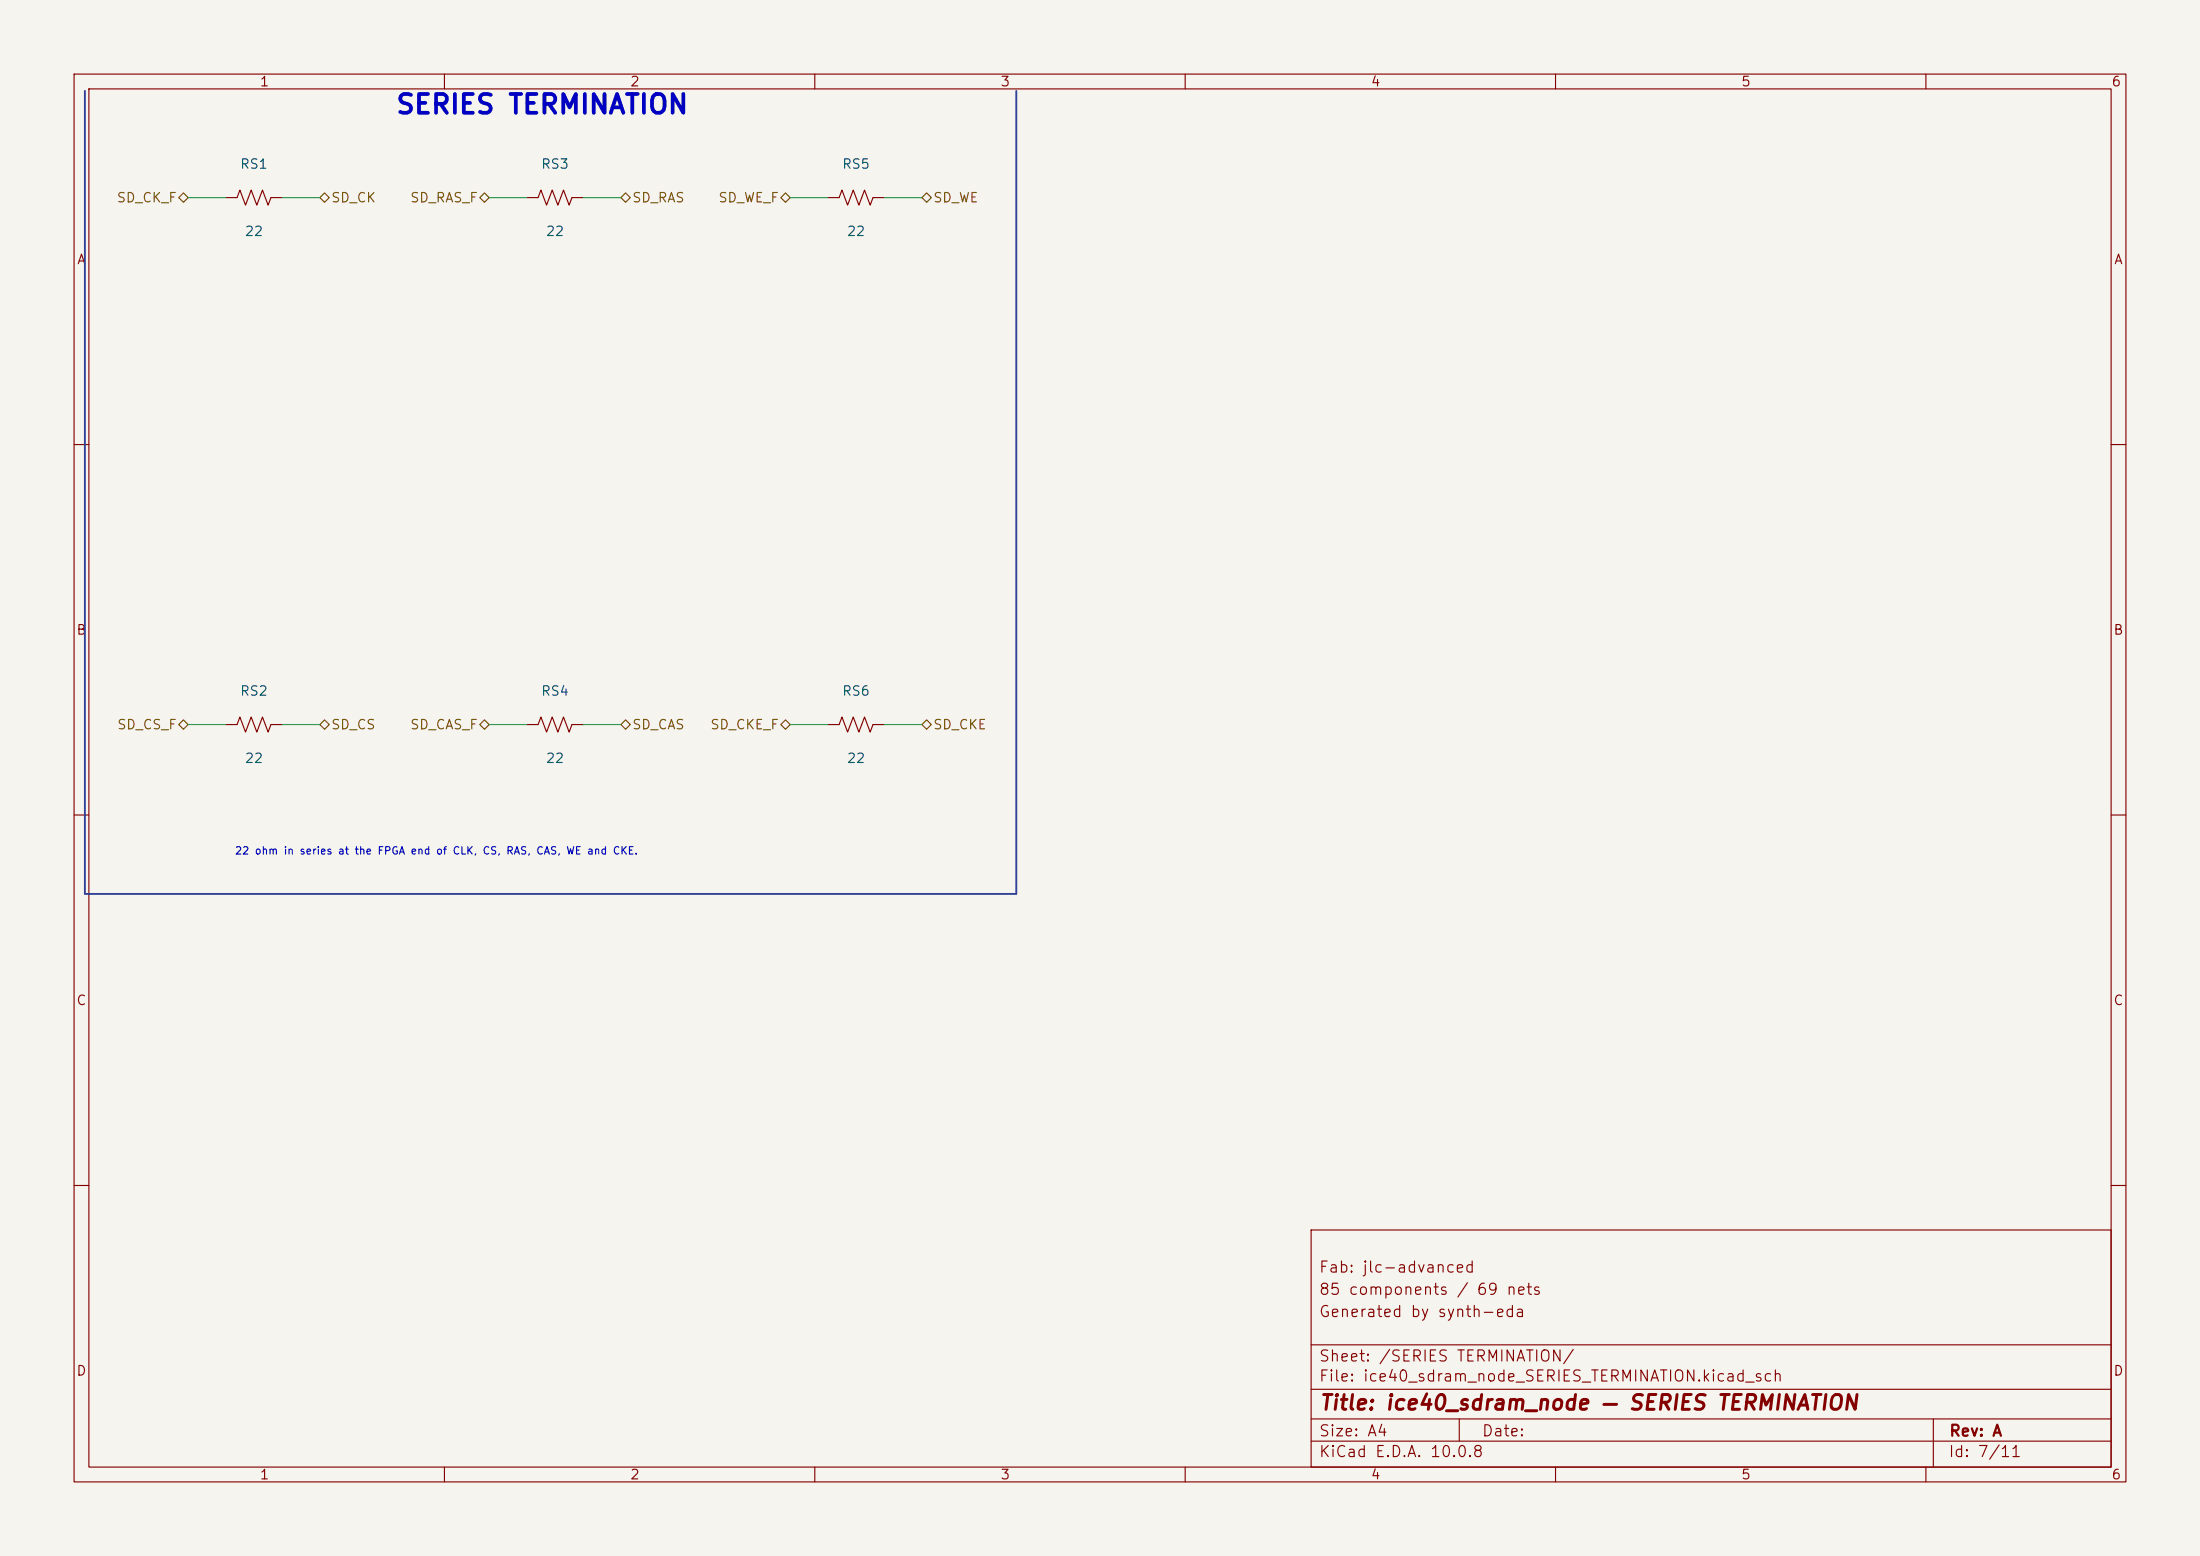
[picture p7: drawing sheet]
<svg xmlns="http://www.w3.org/2000/svg" width="297mm" height="210mm" viewBox="0 0 297 210" stroke-linecap="round" stroke-linejoin="round" font-family="sans-serif">
<path d="M0 0h297v210h-297z" fill="#f5f4ef" stroke="#f5f4ef" stroke-width=".14"/>
<g fill="none" stroke="#840000" stroke-width=".15">
<path d="M10 10h277v190h-277zM12 12h273v186h-273zM60 10v2M110 10v2M160 10v2M210 10v2M260 10v2M30.5 26.7h1.5l.4-1 .7 2 .8-2 .8 2 .7-2 .8 2 .4-1h1.5M71.1 26.7h1.5l.4-1 .8 2 .7-2 .8 2 .8-2 .7 2 .4-1h1.5M111.8 26.7h1.5l.4-1 .7 2 .8-2 .8 2 .7-2 .8 2 .4-1h1.5M10 60h2M285 60h2"/>
<path d="M30.5 97.8h1.5l.4-1 .7 2 .8-2 .8 2 .7-2 .8 2 .4-1h1.5M71.1 97.8h1.5l.4-1 .8 2 .7-2 .8 2 .8-2 .7 2 .4-1h1.5M111.8 97.8h1.5l.4-1 .7 2 .8-2 .8 2 .7-2 .8 2 .4-1h1.5M10 110h2M285 110h2M10 160h2M177 166h108v32h-108zM285 160h2M60 198v2M110 198v2M160 198v2M177 194.5h108"/>
<path d="M177 191.5h108M177 187.5h108M177 181.5h108M197 191.5v3M210 198v2M260 198v2M261 191.5v6.5"/>
</g>
<path d="M24.1 26.7l.7-.7 .6 .7-.6 .6zM43.2 26.7l.6-.7 .6 .7-.6 .6zM64.8 26.7l.6-.7 .6 .7-.6 .6zM83.8 26.7l.7-.7 .6 .7-.6 .6zM105.4 26.7l.6-.7 .7 .7-.7 .6zM124.5 26.7l.6-.7 .6 .7-.6 .6zM24.8 97.2l.6 .6-.6 .6-.7-.6zM43.2 97.8l.6-.6 .6 .6-.6 .6zM64.8 97.8l.6-.6 .6 .6-.6 .6zM83.8 97.8l.7-.6 .6 .6-.6 .6zM105.4 97.8l.6-.6 .7 .6-.7 .6zM124.5 97.8l.6-.6 .6 .6-.6 .6z" fill="none" stroke="#725600" stroke-width=".15"/>
<path d="M11.5 12.3v108.4h125.7v-108.4" fill="none" stroke="#314296" stroke-width=".25"/>
<path d="M25.4 26.7h5.1M38.1 26.7h5.1M66 26.7h5.1M78.7 26.7h5.1M106.7 26.7h5.1M119.4 26.7h5.1M25.4 97.8h5.1M38.1 97.8h5.1M66 97.8h5.1M78.7 97.8h5.1M106.7 97.8h5.1M119.4 97.8h5.1" fill="none" stroke="#009600" stroke-width=".15"/>
<text font-size="2.5" fill="#0000c2" x="53.3" y="16">SERIES TERMINATION</text>
<text font-size="2" fill="#840000" x="178" y="190.8">Title: ice40_sdram_node — SERIES TERMINATION</text>
<g font-size="1.5" fill="#840000">
<text x="178" y="172.1">Fab: jlc-advanced</text>
<text x="178" y="178.1">Generated by synth-eda</text>
<text x="178" y="175.1">85 components / 69 nets</text>
<text x="178" y="184.1">Sheet: /SERIES TERMINATION/</text>
<text x="178" y="186.8">File: ice40_sdram_node_SERIES_TERMINATION.kicad_sch</text>
<text x="178" y="197">KiCad E.D.A. 10.0.8</text>
<text x="178" y="194.2">Size: A4</text>
<text x="200" y="194.2">Date:</text>
<text x="263" y="197">Id: 7/11</text>
<text x="263" y="194.2">Rev: A</text>
</g>
<g font-size="1.3" fill="#840000">
<text x="35" y="12">1</text>
<text x="85" y="12">2</text>
<text x="135" y="12">3</text>
<text x="185" y="12">4</text>
<text x="235" y="12">5</text>
<text x="285" y="12">6</text>
<text x="10.3" y="36">A</text>
<text x="285.3" y="36">A</text>
<text x="10.2" y="86">B</text>
<text x="285.2" y="86">B</text>
<text x="10.2" y="136">C</text>
<text x="285.2" y="136">C</text>
<text x="10.2" y="186">D</text>
<text x="285.2" y="186">D</text>
<text x="35" y="200">1</text>
<text x="85" y="200">2</text>
<text x="135" y="200">3</text>
<text x="185" y="200">4</text>
<text x="235" y="200">5</text>
<text x="285" y="200">6</text>
</g>
<g font-size="1.3" fill="#006464">
<text x="32.3" y="23.1">RS1</text>
<text x="73" y="23.1">RS3</text>
<text x="113.6" y="23.1">RS5</text>
<text x="33" y="32.2">22</text>
<text x="73.6" y="32.2">22</text>
<text x="114.2" y="32.2">22</text>
<text x="32.3" y="94.2">RS2</text>
<text x="73" y="94.2">RS4</text>
<text x="113.6" y="94.2">RS6</text>
<text x="33" y="103.3">22</text>
<text x="73.6" y="103.3">22</text>
<text x="114.2" y="103.3">22</text>
</g>
<g font-size="1.3" fill="#725600">
<text x="15.7" y="27.6">SD_CK_F</text>
<text x="44.6" y="27.6">SD_CK</text>
<text x="55.3" y="27.6">SD_RAS_F</text>
<text x="85.3" y="27.6">SD_RAS</text>
<text x="96.9" y="27.6">SD_WE_F</text>
<text x="125.9" y="27.6">SD_WE</text>
<text x="15.7" y="98.8">SD_CS_F</text>
<text x="44.6" y="98.8">SD_CS</text>
<text x="55.3" y="98.8">SD_CAS_F</text>
<text x="85.3" y="98.8">SD_CAS</text>
<text x="95.8" y="98.8">SD_CKE_F</text>
<text x="125.9" y="98.8">SD_CKE</text>
</g>
<text font-size="1" fill="#0000c2" x="31.6" y="115.6">22 ohm in series at the FPGA end of CLK, CS, RAS, CAS, WE and CKE.</text>
</svg>
